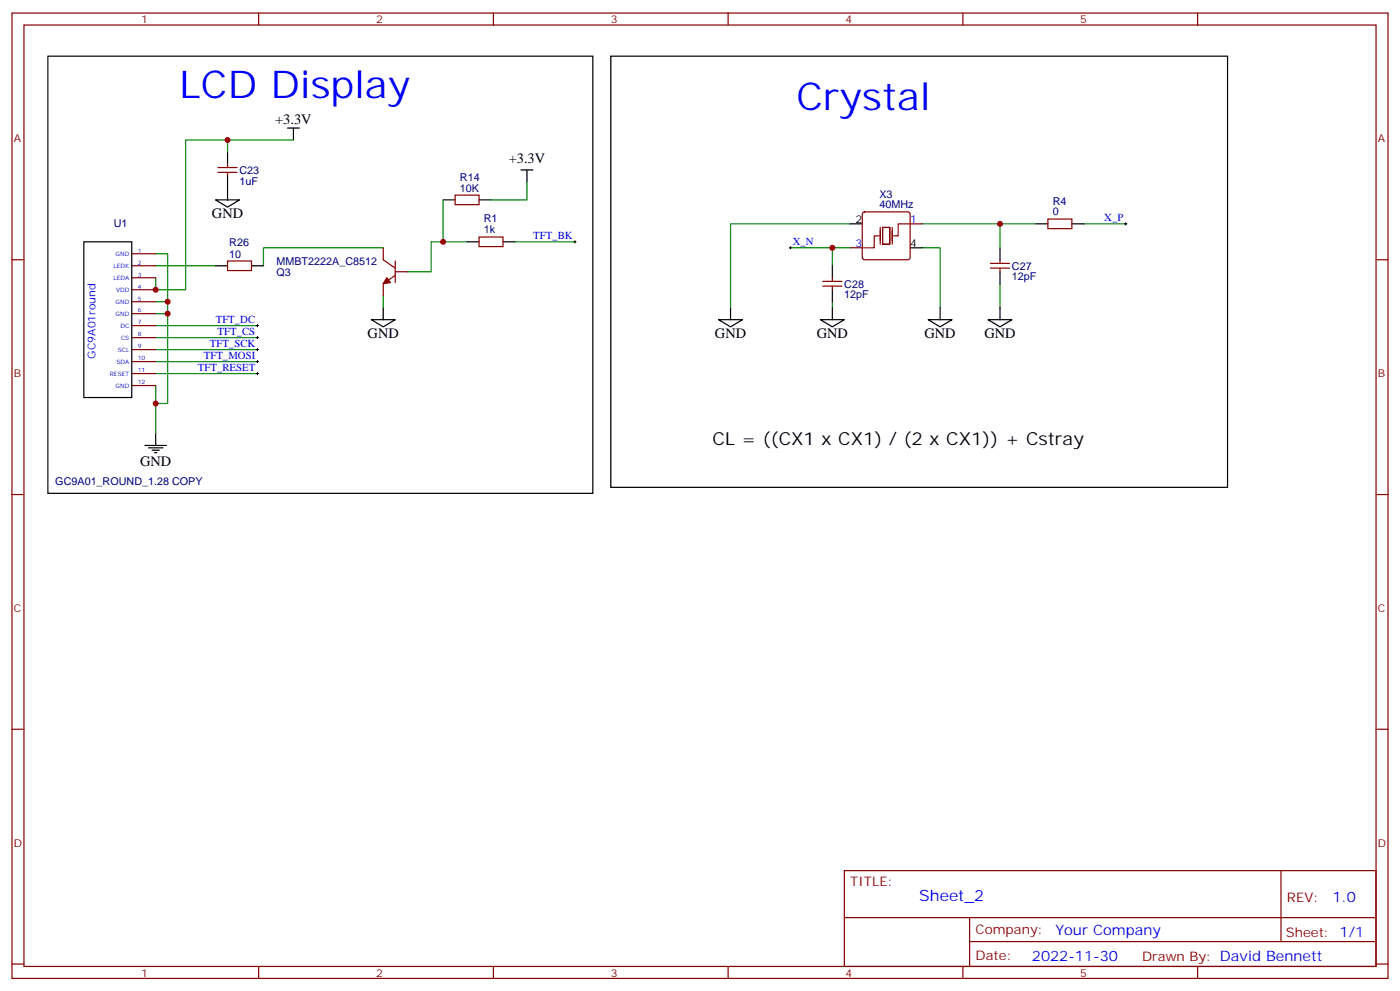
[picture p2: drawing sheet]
<svg xmlns="http://www.w3.org/2000/svg" width="412mm" height="292mm" viewBox="0 0 412 292" stroke-linecap="round" stroke-linejoin="round" font-family="sans-serif">
<g fill="none" stroke="#870000" stroke-width=".35">
<path d="M3.5 3.8h405.4v284.4h-405.4zM7.1 7.4h398.2v277.3h-398.2zM76.2 3.8v3.6M145.3 3.8v3.6M214.5 3.8v3.6M283.6 3.8v3.6M352.8 3.8v3.6M64.2 49.4h5.6M64.2 50.8h5.6M67 48.3v1.1M67 50.8v1M134.1 57.5h7v2.8h-7z"/>
<path d="M3.5 76.5h3.6M38.8 74.8h7.1M38.8 78.3h7.1M67 76.9h7.1v2.8h-7.1zM112.9 73v3.5l3.5 2.5M116.4 76.9v6.3M141.1 69.8h7.1v2.8h-7.1zM250.5 73h3.5M254.2 62.6l.5-.2h12.7l.5 .2 .2 .5v12.7l-.2 .5-.5 .2h-12.7l-.5-.2-.2-.5v-12.7zM268.1 65.9h3.5M291.7 79h5.7M291.7 77.6h5.7"/>
<path d="M294.6 76.5v1.1M294.6 79v1M308.7 64.5h7v2.8h-7zM405.3 76.5h3.6M38.8 81.8h7.1M38.8 85.3h7.1M38.8 88.9h7.1M38.8 92.4h7.1M38.8 95.9h7.1M38.8 99.4h7.1M116.4 81.1l-3.5 2.5v3.5M116.4 80h3.5"/>
<path d="M242.4 84.3h5.6M242.4 82.9h5.6M245.2 81.8v1.1M245.2 84.3v1M38.8 103h7.1M38.8 106.5h7.1M38.8 110h7.1M38.8 113.6h7.1M3.5 145.7h3.6M405.3 145.7h3.6M3.5 214.8h3.6M405.3 214.8h3.6"/>
<path d="M248.7 256.4h156.6v28.3h-156.6zM377.3 256.5v20.8M248.7 270.3h156.5M285.6 277.3h119.6M285.6 270.3v14.1M3.5 284h3.6M76.2 284.7v3.5M145.3 284.7v3.5M214.5 284.7v3.5M283.6 284.7v3.5M352.8 284.7v3.5M405.3 284h3.6"/>
</g>
<g fill="none" stroke="#008700" stroke-width=".35">
<path d="M67 41.2v3.6M86.4 41.2h-31.7v44.1h-8.8v-3.5M130.5 58.9v12.3h-3.5v8.8h-7.1M155.2 53.6v5.3h-10.6M45.9 74.8h3.5v14.1M45.9 78.3h17.6M112.9 73h-35.3v5.3M130.5 71.2h7.1M151.7 71.2h17.6M232.8 73h17.7M245.2 73v5.3M250.5 65.9h-35.3v24.7"/>
<path d="M271.6 73h5.3v17.6M271.6 65.9h33.6M294.6 65.9v7.1M319.3 65.9h12.3M45.9 88.9h3.5v3.5h-3.5M45.9 99.4h29.9M45.9 95.9h29.9M49.4 92.4v26.5h-3.5M112.9 87.1v3.5M245.2 88.9v1.7M294.6 83.6v7M45.9 110h29.9"/>
<path d="M45.9 106.5h29.9M45.9 103h29.9M45.9 113.6v14.1"/>
</g>
<g fill="none" stroke="#000" stroke-width=".29">
<path d="M169 71.2h.7M169.3 70.9v.7M232.5 73h.7M232.8 72.6v.7M331.3 65.9h.7M331.6 65.6v.7M75.5 99.4h.7M75.5 95.9h.7M75.8 95.6v.7M75.8 99.1v.7M75.5 110h.7M75.5 106.5h.7"/>
<path d="M75.5 103h.7M75.8 102.6v.7M75.8 106.2v.7M75.8 109.7v.7"/>
</g>
<g fill="none" stroke="#000" stroke-width=".35">
<path d="M14.1 16.5h160.5v128.8h-160.5zM179.9 16.5h181.7v127h-181.7zM84.7 37.7h3.5M86.4 37.7v3.5M63.5 58.9h7.1l-3.6 2.1zM67 44.8v3.5M67 51.8v7.1M130.5 58.9h3.6M141.1 58.9h3.5M153.5 50.1h3.5M155.2 50.1v3.5M24.7 71.2h14.1v45.9h-14.1z"/>
<path d="M63.5 78.3h3.5M74.1 78.3h3.5M137.6 71.2h3.5M148.2 71.2h3.5M245.2 78.3v3.5M250.5 65.9h3.5M268.1 73h3.5M294.6 73v3.5M305.2 65.9h3.5M315.7 65.9h3.6M109.4 94.2h7l-3.5 2.1zM112.9 90.6v3.6"/>
<path d="M211.7 94.2h7l-3.5 2.1zM215.2 90.6v3.6M241.7 94.2h7l-3.5 2.1zM245.2 85.3v3.6M245.2 90.6v3.6M273.4 94.2h7.1l-3.6 2.1zM276.9 90.6v3.6M291 94.2h7.1l-3.5 2.1zM294.6 80v3.6M294.6 90.6v3.6M42.7 131.2h6.3M43.7 131.9h4.3"/>
<path d="M44.8 132.6h2.1M45.5 133.3h.7M45.9 127.7v3.5"/>
</g>
<path d="M258.9 69.5h-1.4v3.5h-3.5M259.3 67v4.9M260 67h2.1v4.9h-2.1zM262.8 67v4.9M268.1 65.9h-3.5v3.6h-1.4" fill="none" stroke="#870012" stroke-width=".35"/>
<path d="M113.9 81.8l1.1 1.4-2.1 .4z" fill="#870000" stroke="#870000" stroke-width=".35"/>
<g fill="#c00">
<circle cx="130.5" cy="71.2" r=".88"/>
<circle cx="45.9" cy="118.9" r=".88"/>
<circle cx="49.4" cy="92.4" r=".88"/>
<circle cx="49.4" cy="88.9" r=".88"/>
<circle cx="67" cy="41.2" r=".88"/>
<circle cx="245.2" cy="73" r=".88"/>
<circle cx="294.6" cy="65.9" r=".88"/>
<circle cx="45.9" cy="85.3" r=".88"/>
</g>
<g font-size="11.3" fill="#00f">
<text x="52.9" y="28.9">LCD Display</text>
<text x="234.6" y="32.4">Crystal</text>
</g>
<text font-size="5.3" x="209.9" y="131.2">CL = ((CX1 x CX1) / (2 x CX1)) + Cstray</text>
<text font-size="4.6" fill="#00f" x="270.8" y="265.5">Sheet_2</text>
<g font-size="4.2">
<text x="81.1" y="36.7">+3.3V</text>
<text x="149.9" y="47.9">+3.3V</text>
<text x="62.4" y="64.2">GND</text>
<text x="108.3" y="99.4">GND</text>
<text x="210.6" y="99.4">GND</text>
<text x="240.6" y="99.4">GND</text>
<text x="272.3" y="99.4">GND</text>
<text x="290" y="99.4">GND</text>
<text x="41.3" y="137.3">GND</text>
</g>
<g font-size="4.2" fill="#00f">
<text x="392.5" y="265.7">1.0</text>
<text x="310.9" y="275.3">Your Company</text>
<text x="304" y="283.1">2022-11-30</text>
</g>
<g font-size="3.9" fill="#800">
<text x="250.5" y="261">TITLE:</text>
<text x="379.1" y="265.7">REV:</text>
<text x="287.4" y="275.2">Company:</text>
<text x="378.7" y="275.8">Sheet: 1/1</text>
<text x="287.4" y="282.9">Date:</text>
<text x="336.4" y="283">Drawn By: David Bennett</text>
</g>
<g font-size="3.2" fill="#800">
<text x="41.6" y="6.8">1</text>
<text x="110.8" y="6.8">2</text>
<text x="179.9" y="6.8">3</text>
<text x="249.1" y="6.8">4</text>
<text x="318.2" y="6.8">5</text>
<text x="4.1" y="41.9">A</text>
<text x="405.9" y="41.9">A</text>
<text x="4.1" y="111.1">B</text>
<text x="405.9" y="111.1">B</text>
<text x="4.1" y="180.2">C</text>
<text x="405.9" y="180.2">C</text>
<text x="4.1" y="249.4">D</text>
<text x="405.9" y="249.4">D</text>
<text x="41.6" y="287.7">1</text>
<text x="110.8" y="287.7">2</text>
<text x="179.9" y="287.7">3</text>
<text x="249.1" y="287.7">4</text>
<text x="318.2" y="287.7">5</text>
</g>
<g font-size="3.2" fill="#000080">
<text x="70.6" y="51.2">C23</text>
<text x="135.5" y="53.2">R14</text>
<text x="70.6" y="54.4">1uF</text>
<text x="135.5" y="56.4">10K</text>
<text x="259" y="58.2">X3</text>
<text x="142.5" y="65.5">R1</text>
<text x="259" y="61.3">40MHz</text>
<text x="310.1" y="63.5">0</text>
<text x="310.1" y="60.3">R4</text>
<text x="33.5" y="67">U1</text>
<text x="142.5" y="68.8">1k</text>
<text x="67.5" y="75.9">10</text>
<text x="67.5" y="72.4">R26</text>
<text x="81.4" y="78.2">MMBT2222A_C8512</text>
<text x="81.4" y="81.4">Q3</text>
<text x="298.1" y="82.6">12pF</text>
<text x="298.1" y="79.4">C27</text>
<text x="248.7" y="87.9">12pF</text>
<text x="248.7" y="84.7">C28</text>
<text x="16.3" y="142.9">GC9A01_ROUND_1.28 COPY</text>
</g>
<g font-size="3.2">
<text x="252" y="65.6">2</text>
<text x="268.1" y="72.6">4</text>
</g>
<g font-size="3.2" fill="#00f">
<text x="268.1" y="65.6">1</text>
<text x="325.3" y="65.1">X_P</text>
<text x="157" y="70.3">TFT_BK</text>
<text x="233.5" y="72.1">X_N</text>
<text x="252" y="72.6">3</text>
<text x="63.6" y="95">TFT_DC</text>
<text x="64.1" y="98.6">TFT_CS</text>
<text x="28.2" y="105.6" transform="rotate(-90 28.2 105.6)">GC9A01round</text>
<text x="60" y="105.6">TFT_MOSI</text>
<text x="61.8" y="102.1">TFT_SCK</text>
<text x="58.3" y="109.1">TFT_RESET</text>
</g>
<g font-size="1.8" fill="#00f">
<text x="34.1" y="75.5">GND</text>
<text x="40.6" y="74.4">1</text>
<text x="40.6" y="77.9">2</text>
<text x="33.4" y="79">LEDK</text>
<text x="33.4" y="82.5">LEDA</text>
<text x="40.6" y="81.5">3</text>
<text x="34.1" y="89.6">GND</text>
<text x="34.2" y="86">VDD</text>
<text x="40.6" y="85">4</text>
<text x="40.6" y="88.5">5</text>
<text x="34.1" y="93.1">GND</text>
<text x="40.6" y="92">6</text>
<text x="40.6" y="95.6">7</text>
<text x="35.5" y="96.6">DC</text>
<text x="35.7" y="100.2">CS</text>
<text x="40.6" y="99.1">8</text>
<text x="34.3" y="107.2">SDA</text>
<text x="34.7" y="103.7">SCL</text>
<text x="40.6" y="102.6">9</text>
<text x="40.6" y="106.2">10</text>
<text x="32.4" y="110.7">RESET</text>
<text x="40.6" y="109.7">11</text>
<text x="40.6" y="113.2">12</text>
<text x="34.1" y="114.3">GND</text>
</g>
</svg>
